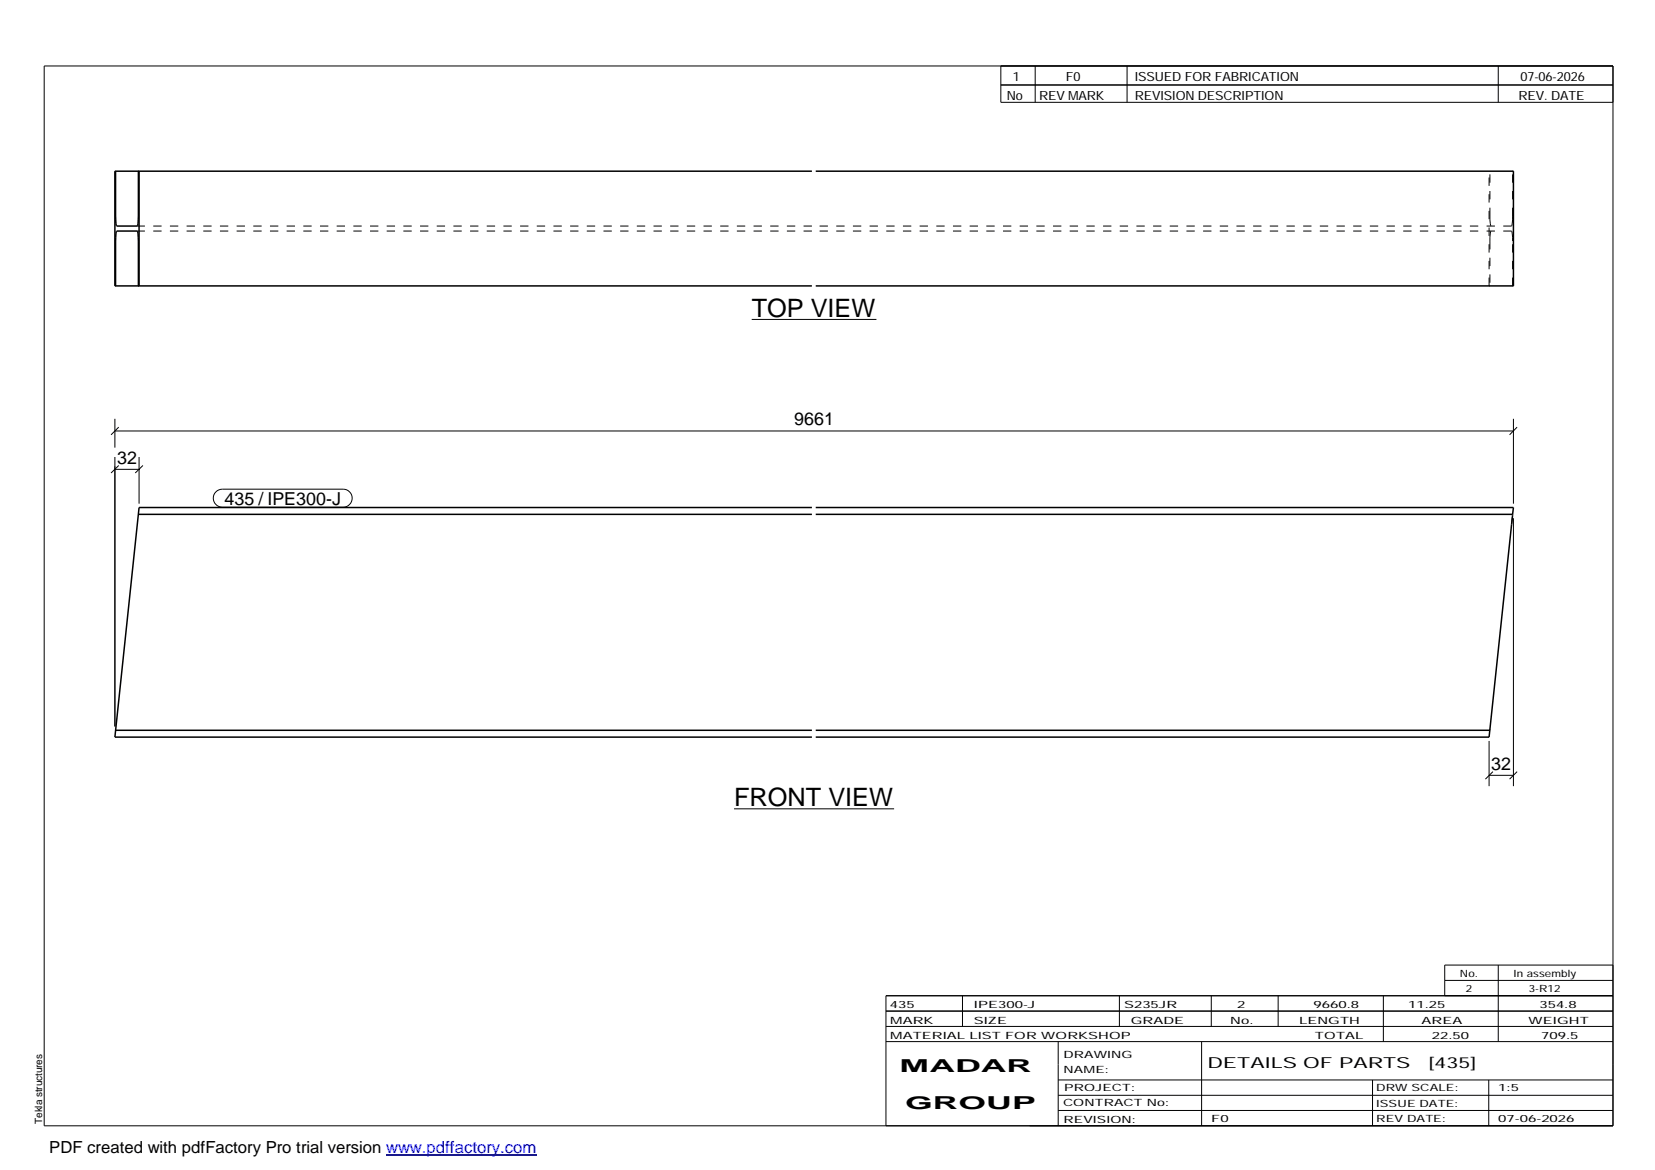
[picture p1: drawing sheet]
<svg xmlns="http://www.w3.org/2000/svg" width="420mm" height="297mm" viewBox="0 0 420 297" stroke-linecap="round" stroke-linejoin="round" font-family="sans-serif">
<path d="M29.3 43.5v11.3l.3 2.6h5.2l.2-.2 .1-2.4v-11.3M35.3 43.5v29.1M206.1 43.5h-176.9v29.1h176.9M207.1 43.5h177.1v29.1h-177.1M29.3 72.6v-11.4l.3-2.5h5.2l.2 .1 .1 2.4v11.4M35.1 130.6h171M206.1 128.8h-170.8l-6.1 58.3h176.9M207.1 128.8h177.1l-.2 1.8M207.1 130.6h176.9M384 130.6l-6 56.5h-170.9M29.3 185.4h176.8M207.1 185.4h171.1" fill="none" stroke="#000" stroke-width=".38"/>
<g fill="none" stroke="#000" stroke-width=".25" stroke-dasharray="2.1 2.1" stroke-linecap="butt">
<path d="M29.3 43.5h-.1M35.1 43.5h.2M35.3 43.5h-.2M35.3 57.4h-.5M35.3 58.7h-.5M206.1 57.4h-170.8M206.1 58.7h-170.8M378.2 54.8v-11.3M378.2 54.8v1M378.2 55.8l.1 .9M378.3 56.7l.1 .5M378.3 59.4l-.1 .8"/>
<path d="M378.4 57.2l.1 .2M378.4 58.8l-.1 .6M378.5 58.7l-.1 .1M383.8 57.4h-176.7M383.8 58.7h-176.7M383.8 57.4v-.2M383.8 57.2l.1-.5M383.8 58.8v-.1M383.9 56.7l.1-.9M383.9 59.4l-.1-.6M384 54.8v-11.3M384 43.5h.2"/>
<path d="M384 55.8v-1M29.3 72.6h-.1M35.1 72.6h.2M35.3 72.6h-.2M378 72.6v-29.1M378.2 61.2v11.4M378.2 72.6h-.2M378.2 60.2v1M384 72.6v-11.4M384 61.2v-1M384 60.2l-.1-.8M384.2 72.6h-.2"/>
<path d="M383.8 133.1l.1-1.8M378.2 185.2v.2"/>
</g>
<g fill="none" stroke="#000" stroke-width=".25">
<path d="M11.2 16.7h398.3v269.1h-398.3zM254.1 16.7v9.3h155.4M262.8 16.7v9.3M286.1 16.7v9.3M380.4 16.7v9.3M254.1 21.6h155.4M190.8 81.1h31.7M29.2 109.4h355M29.2 106.3v7.4M29.2 116v68.4M29.2 119.2h6.1M30.1 108.4l-1.9 2"/>
<path d="M30.1 118.2l-1.9 1.9M35.3 116v11.9M36.3 118.2l-2 1.9M384.2 106.3v21.6M385.1 108.4l-1.9 2M54.8 124.9l.8-.5 .8-.2h30.7a2.29 2.29 0 0 1 2.3 2.3 2.29 2.29 0 0 1-2.3 2.3h-30.7a2.28 2.28 0 0 1-2.1-1.4 2.28 2.28 0 0 1 .5-2.5zM384.2 131.6v68M378 196.8h6.2M378 188.1v11.5M379 195.9l-1.9 1.9M385.1 195.9l-1.9 1.9M186.4 205.3h40.6"/>
<path d="M224.9 256.7h184.6M244.3 252.8v7.8M284.2 252.8v7.8M307.5 252.8v7.8M324.5 252.8v7.8M351.2 252.8v11.6M366.8 248.9h42.7M380.4 245v19.4M409.5 245h-42.7v7.8M409.5 252.8h-184.6v33M224.9 264.4h184.6M224.9 260.6h184.6"/>
<path d="M268.6 264.4v21.4M268.6 274.2h140.9M268.6 278.1h140.9M305.1 264.4v21.4M348.4 274.2v11.6M378 274.2v11.6M268.6 281.9h140.9"/>
</g>
<path d="M98 293.3h38.2" fill="none" stroke="#00f" stroke-width=".3"/>
<g font-size="6.4">
<text x="190.8" y="80.4">TOP VIEW</text>
<text x="186.4" y="204.6">FRONT VIEW</text>
</g>
<g font-size="4.5">
<text x="201.6" y="108">9661</text>
<text x="29.7" y="117.7">32</text>
<text x="57" y="128.2">435 / IPE300-J</text>
<text x="378.6" y="195.4">32</text>
<text x="228.4" y="272.3">MADAR</text>
<text x="229.8" y="281.6">GROUP</text>
</g>
<text font-size="4.2" x="12.5" y="292.7">PDF created with pdfFactory Pro trial version www.pdffactory.com</text>
<g font-size="3.9">
<text x="306.5" y="271.3">DETAILS OF PARTS</text>
<text x="362.7" y="271.3">[435]</text>
</g>
<g font-size="3.2">
<text x="257.1" y="20.5">1</text>
<text x="270.6" y="20.5">F0</text>
<text x="288.1" y="20.5">ISSUED FOR FABRICATION</text>
<text x="386" y="20.5">07-06-2026</text>
<text x="255.6" y="25.5">No</text>
<text x="263.8" y="25.5">REV MARK</text>
<text x="288.1" y="25.5">REVISION DESCRIPTION</text>
<text x="385.5" y="25.5">REV. DATE</text>
</g>
<g font-size="2.5">
<text x="370.6" y="247.9">No.</text>
<text x="372.1" y="251.8">2</text>
<text x="384.3" y="247.9">In assembly</text>
<text x="388.1" y="251.8">3-R12</text>
<text x="225.9" y="255.9">435</text>
<text x="247.3" y="255.9">IPE300-J</text>
<text x="285.4" y="255.9">S235JR</text>
<text x="314.1" y="255.9">2</text>
<text x="333.5" y="255.9">9660.8</text>
<text x="357.5" y="255.9">11.25</text>
<text x="390.8" y="255.9">354.8</text>
<text x="226" y="263.7">MATERIAL LIST FOR WORKSHOP</text>
<text x="226" y="259.9">MARK</text>
<text x="247.2" y="259.9">SIZE</text>
<text x="287.1" y="259.9">GRADE</text>
<text x="312.3" y="259.9">No.</text>
<text x="329.8" y="259.9">LENGTH</text>
<text x="333.8" y="263.7">TOTAL</text>
<text x="360.9" y="259.9">AREA</text>
<text x="363.5" y="263.7">22.50</text>
<text x="388.1" y="259.9">WEIGHT</text>
<text x="391.3" y="263.7">709.5</text>
<text x="270" y="268.5">DRAWING</text>
<text x="270" y="272.5">NAME:</text>
<text x="269.9" y="280.9">CONTRACT No:</text>
<text x="270.2" y="277">PROJECT:</text>
<text x="349.4" y="277.1">DRW SCALE:</text>
<text x="349.4" y="281">ISSUE DATE:</text>
<text x="380.4" y="277.1">1:5</text>
<text x="10.7" y="285.4" transform="rotate(-90 10.7 285.4)">Tekla structures</text>
<text x="270" y="285">REVISION:</text>
<text x="307.5" y="284.8">F0</text>
<text x="349.4" y="284.8">REV DATE:</text>
<text x="380.4" y="284.8">07-06-2026</text>
</g>
</svg>
